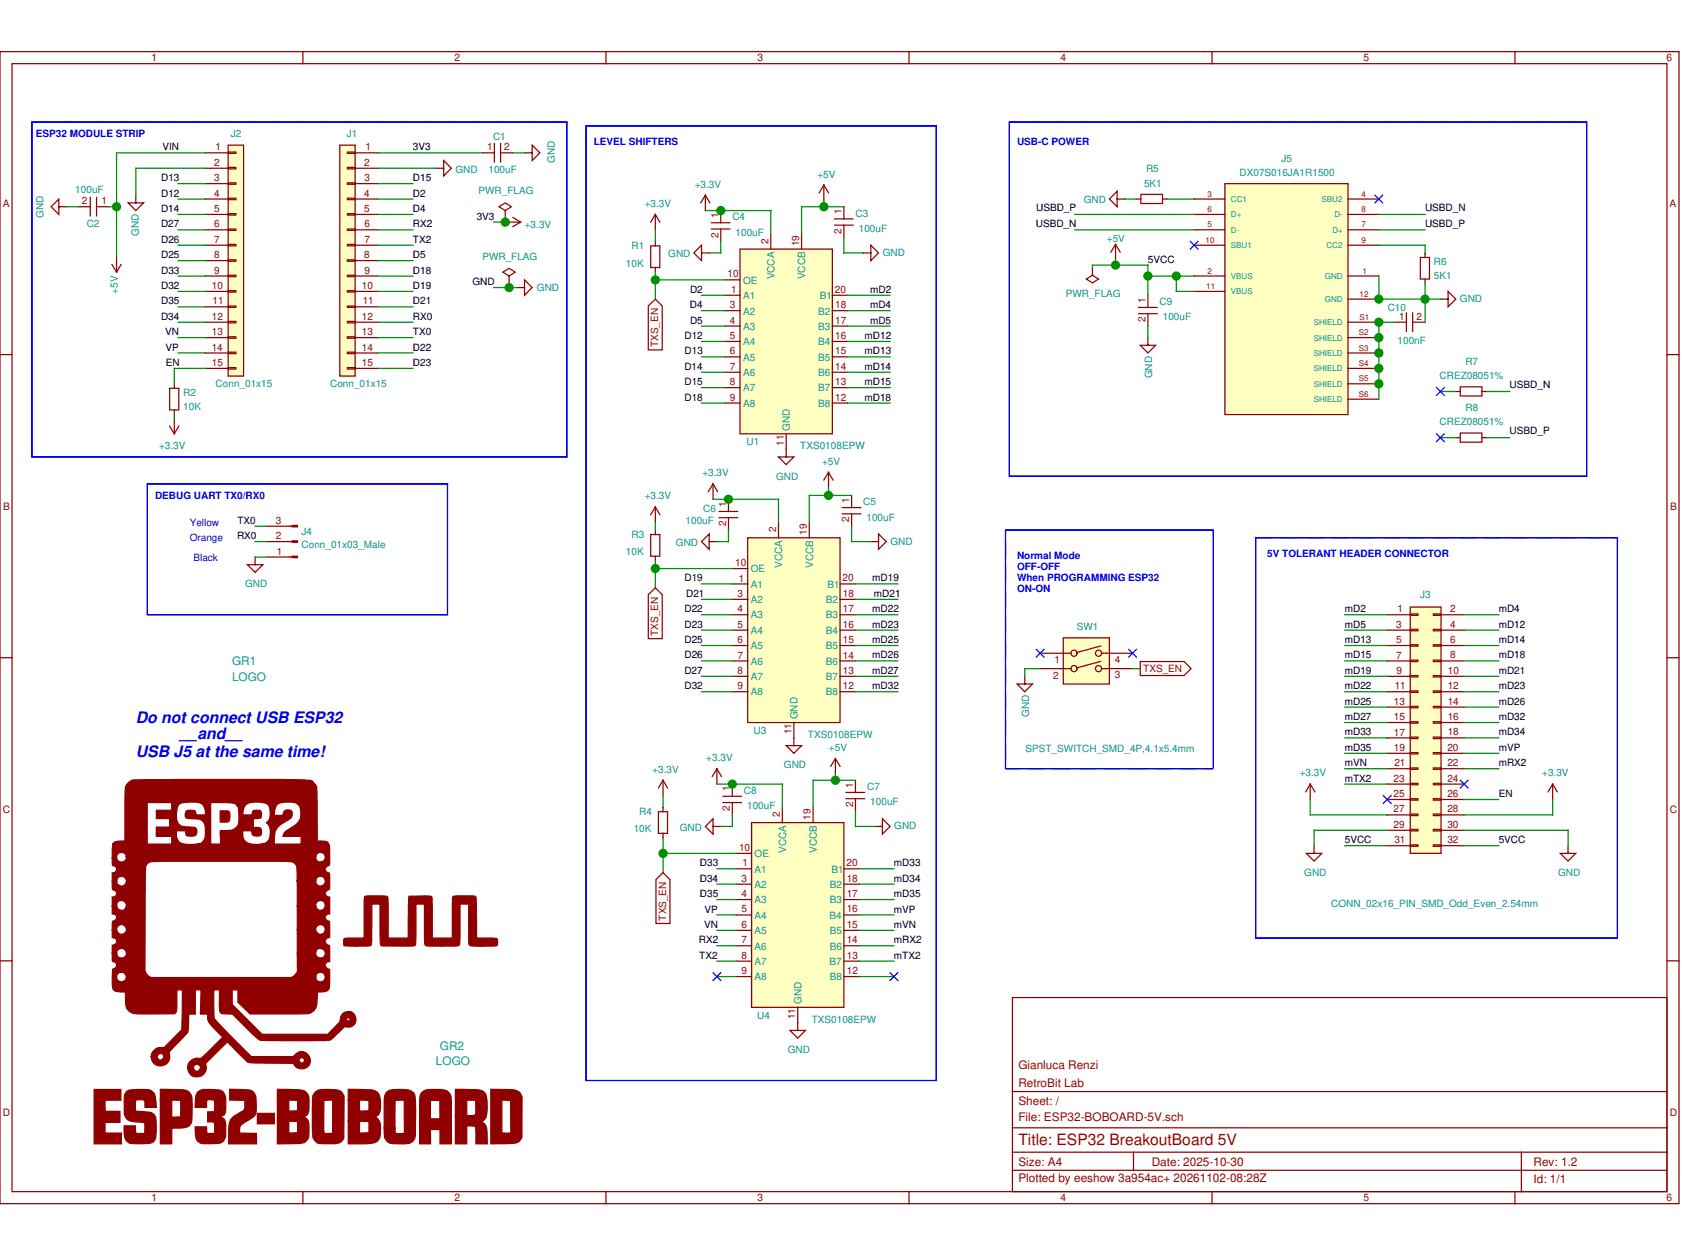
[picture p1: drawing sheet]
EESchema Schematic File Version 4
EELAYER 30 0
EELAYER END
$Descr A4 11693 8268
encoding utf-8
Sheet 1 1
Title "ESP32 BreakoutBoard 5V"
Date "2025-10-30"
Rev "1.2"
Comp "RetroBit Lab"
Comment1 "Gianluca Renzi"
Comment2 ""
Comment3 ""
Comment4 ""
$EndDescr
$Comp
L Logic_LevelTranslator:TXS0108EPW U1
U 1 1
P 5500 2275
F 0 "U1" H 5275 1625 50  0000 C CNN
F 1 "TXS0108EPW" H 5800 1600 50  0000 C CNN
F 2 "Package_SO:TSSOP-20_4.4x6.5mm_P0.65mm" H 5500 1525 50  0001 C CNN
F 3 "www.ti.com/lit/ds/symlink/txs0108e.pdf" H 5500 2175 50  0001 C CNN
F 4 "C17206" H 5500 2275 50  0001 C CNN "LCSC"
	1    5500 2275
	1    0    0    -1  
$EndComp
$Comp
L power:+3.3V #PWR0101
U 1 1
P 4975 1425
F 0 "#PWR0101" H 4975 1275 50  0001 C CNN
F 1 "+3.3V" H 4990 1598 50  0000 C CNN
F 2 "" H 4975 1425 50  0001 C CNN
F 3 "" H 4975 1425 50  0001 C CNN
	1    4975 1425
	1    0    0    -1  
$EndComp
Wire Wire Line
	5400 1575 5400 1425
$Comp
L power:+5V #PWR0102
U 1 1
P 5745 1360
F 0 "#PWR0102" H 5745 1210 50  0001 C CNN
F 1 "+5V" H 5760 1533 50  0000 C CNN
F 2 "" H 5745 1360 50  0001 C CNN
F 3 "" H 5745 1360 50  0001 C CNN
	1    5745 1360
	1    0    0    -1  
$EndComp
Wire Wire Line
	5600 1575 5600 1400
$Comp
L power:GND #PWR0103
U 1 1
P 6000 1700
F 0 "#PWR0103" H 6000 1450 50  0001 C CNN
F 1 "GND" V 6005 1572 50  0000 R CNN
F 2 "" H 6000 1700 50  0001 C CNN
F 3 "" H 6000 1700 50  0001 C CNN
	1    6000 1700
	0    -1   -1   0   
$EndComp
$Comp
L power:GND #PWR0104
U 1 1
P 5000 1700
F 0 "#PWR0104" H 5000 1450 50  0001 C CNN
F 1 "GND" V 5005 1572 50  0000 R CNN
F 2 "" H 5000 1700 50  0001 C CNN
F 3 "" H 5000 1700 50  0001 C CNN
	1    5000 1700
	0    1    1    0   
$EndComp
Wire Wire Line
	5000 1700 5075 1700
Wire Wire Line
	5075 1700 5075 1625
Wire Wire Line
	5875 1600 5875 1700
Wire Wire Line
	5875 1700 6000 1700
$Comp
L power:GND #PWR0105
U 1 1
P 5500 2975
F 0 "#PWR0105" H 5500 2725 50  0001 C CNN
F 1 "GND" H 5505 2802 50  0000 C CNN
F 2 "" H 5500 2975 50  0001 C CNN
F 3 "" H 5500 2975 50  0001 C CNN
	1    5500 2975
	1    0    0    -1  
$EndComp
$Comp
L Logic_LevelTranslator:TXS0108EPW U3
U 1 1
P 5550 4150
F 0 "U3" H 5325 3500 50  0000 C CNN
F 1 "TXS0108EPW" H 5850 3475 50  0000 C CNN
F 2 "Package_SO:TSSOP-20_4.4x6.5mm_P0.65mm" H 5550 3400 50  0001 C CNN
F 3 "www.ti.com/lit/ds/symlink/txs0108e.pdf" H 5550 4050 50  0001 C CNN
F 4 "C17206" H 5550 4150 50  0001 C CNN "LCSC"
	1    5550 4150
	1    0    0    -1  
$EndComp
$Comp
L power:+3.3V #PWR0106
U 1 1
P 5025 3300
F 0 "#PWR0106" H 5025 3150 50  0001 C CNN
F 1 "+3.3V" H 5040 3473 50  0000 C CNN
F 2 "" H 5025 3300 50  0001 C CNN
F 3 "" H 5025 3300 50  0001 C CNN
	1    5025 3300
	1    0    0    -1  
$EndComp
Wire Wire Line
	5450 3450 5450 3300
$Comp
L power:+5V #PWR0107
U 1 1
P 5775 3225
F 0 "#PWR0107" H 5775 3075 50  0001 C CNN
F 1 "+5V" H 5790 3398 50  0000 C CNN
F 2 "" H 5775 3225 50  0001 C CNN
F 3 "" H 5775 3225 50  0001 C CNN
	1    5775 3225
	1    0    0    -1  
$EndComp
Wire Wire Line
	5650 3450 5650 3275
$Comp
L power:GND #PWR0108
U 1 1
P 6050 3575
F 0 "#PWR0108" H 6050 3325 50  0001 C CNN
F 1 "GND" V 6055 3447 50  0000 R CNN
F 2 "" H 6050 3575 50  0001 C CNN
F 3 "" H 6050 3575 50  0001 C CNN
	1    6050 3575
	0    -1   -1   0   
$EndComp
$Comp
L power:GND #PWR0109
U 1 1
P 5050 3575
F 0 "#PWR0109" H 5050 3325 50  0001 C CNN
F 1 "GND" V 5055 3447 50  0000 R CNN
F 2 "" H 5050 3575 50  0001 C CNN
F 3 "" H 5050 3575 50  0001 C CNN
	1    5050 3575
	0    1    1    0   
$EndComp
Wire Wire Line
	5050 3575 5125 3575
Wire Wire Line
	5125 3575 5125 3500
Wire Wire Line
	5925 3475 5925 3575
Wire Wire Line
	5925 3575 6050 3575
$Comp
L power:GND #PWR0110
U 1 1
P 5550 4850
F 0 "#PWR0110" H 5550 4600 50  0001 C CNN
F 1 "GND" H 5555 4677 50  0000 C CNN
F 2 "" H 5550 4850 50  0001 C CNN
F 3 "" H 5550 4850 50  0001 C CNN
	1    5550 4850
	1    0    0    -1  
$EndComp
$Comp
L Logic_LevelTranslator:TXS0108EPW U4
U 1 1
P 5575 6000
F 0 "U4" H 5350 5350 50  0000 C CNN
F 1 "TXS0108EPW" H 5875 5325 50  0000 C CNN
F 2 "Package_SO:TSSOP-20_4.4x6.5mm_P0.65mm" H 5575 5250 50  0001 C CNN
F 3 "www.ti.com/lit/ds/symlink/txs0108e.pdf" H 5575 5900 50  0001 C CNN
F 4 "C17206" H 5575 6000 50  0001 C CNN "LCSC"
	1    5575 6000
	1    0    0    -1  
$EndComp
$Comp
L power:+3.3V #PWR0111
U 1 1
P 5050 5150
F 0 "#PWR0111" H 5050 5000 50  0001 C CNN
F 1 "+3.3V" H 5065 5323 50  0000 C CNN
F 2 "" H 5050 5150 50  0001 C CNN
F 3 "" H 5050 5150 50  0001 C CNN
	1    5050 5150
	1    0    0    -1  
$EndComp
Wire Wire Line
	5475 5300 5475 5150
$Comp
L power:+5V #PWR0112
U 1 1
P 5820 5085
F 0 "#PWR0112" H 5820 4935 50  0001 C CNN
F 1 "+5V" H 5835 5258 50  0000 C CNN
F 2 "" H 5820 5085 50  0001 C CNN
F 3 "" H 5820 5085 50  0001 C CNN
	1    5820 5085
	1    0    0    -1  
$EndComp
Wire Wire Line
	5675 5300 5675 5125
$Comp
L power:GND #PWR0113
U 1 1
P 6075 5425
F 0 "#PWR0113" H 6075 5175 50  0001 C CNN
F 1 "GND" V 6080 5297 50  0000 R CNN
F 2 "" H 6075 5425 50  0001 C CNN
F 3 "" H 6075 5425 50  0001 C CNN
	1    6075 5425
	0    -1   -1   0   
$EndComp
$Comp
L power:GND #PWR0114
U 1 1
P 5075 5425
F 0 "#PWR0114" H 5075 5175 50  0001 C CNN
F 1 "GND" V 5080 5297 50  0000 R CNN
F 2 "" H 5075 5425 50  0001 C CNN
F 3 "" H 5075 5425 50  0001 C CNN
	1    5075 5425
	0    1    1    0   
$EndComp
Wire Wire Line
	5075 5425 5150 5425
Wire Wire Line
	5150 5425 5150 5350
Wire Wire Line
	5950 5425 6075 5425
$Comp
L power:GND #PWR0115
U 1 1
P 5575 6700
F 0 "#PWR0115" H 5575 6450 50  0001 C CNN
F 1 "GND" H 5580 6527 50  0000 C CNN
F 2 "" H 5575 6700 50  0001 C CNN
F 3 "" H 5575 6700 50  0001 C CNN
	1    5575 6700
	1    0    0    -1  
$EndComp
Wire Wire Line
	1150 1400 1100 1400
Wire Wire Line
	900  1400 825  1400
$Comp
L power:GND #PWR0116
U 1 1
P 3800 1050
F 0 "#PWR0116" H 3800 800 50  0001 C CNN
F 1 "GND" H 3805 877 50  0000 C CNN
F 2 "" H 3800 1050 50  0001 C CNN
F 3 "" H 3800 1050 50  0001 C CNN
	1    3800 1050
	0    -1   -1   0   
$EndComp
$Comp
L power:GND #PWR0117
U 1 1
P 825 1400
F 0 "#PWR0117" H 825 1150 50  0001 C CNN
F 1 "GND" H 830 1227 50  0000 C CNN
F 2 "" H 825 1400 50  0001 C CNN
F 3 "" H 825 1400 50  0001 C CNN
	1    825  1400
	0    1    1    0   
$EndComp
$Comp
L power:+3.3V #PWR0118
U 1 1
P 3675 1500
F 0 "#PWR0118" H 3675 1350 50  0001 C CNN
F 1 "+3.3V" V 3690 1628 50  0000 L CNN
F 2 "" H 3675 1500 50  0001 C CNN
F 3 "" H 3675 1500 50  0001 C CNN
	1    3675 1500
	0    1    1    0   
$EndComp
$Comp
L power:+5V #PWR0119
U 1 1
P 1150 1725
F 0 "#PWR0119" H 1150 1575 50  0001 C CNN
F 1 "+5V" V 1165 1853 50  0000 L CNN
F 2 "" H 1150 1725 50  0001 C CNN
F 3 "" H 1150 1725 50  0001 C CNN
	1    1150 1725
	-1   0    0    1   
$EndComp
Wire Wire Line
	1150 1400 1150 1725
Connection ~ 1150 1400
$Comp
L power:+3.3V #PWR0120
U 1 1
P 1525 2775
F 0 "#PWR0120" H 1525 2625 50  0001 C CNN
F 1 "+3.3V" H 1540 2948 50  0000 C CNN
F 2 "" H 1525 2775 50  0001 C CNN
F 3 "" H 1525 2775 50  0001 C CNN
	1    1525 2775
	-1   0    0    1   
$EndComp
$Comp
L Connector_Generic:Conn_01x15 J1
U 1 1
P 2650 1750
F 0 "J1" H 2600 2575 50  0000 L CNN
F 1 "Conn_01x15" H 2400 950 50  0000 L CNN
F 2 "Connector_PinSocket_2.54mm:PinSocket_1x15_P2.54mm_Vertical" H 2650 1750 50  0001 C CNN
F 3 "~" H 2650 1750 50  0001 C CNN
F 4 "" H 2650 1750 50  0001 C CNN "LCSC"
	1    2650 1750
	-1   0    0    -1  
$EndComp
$Comp
L Connector_Generic:Conn_01x15 J2
U 1 1
P 1925 1750
F 0 "J2" H 1925 2575 50  0000 C CNN
F 1 "Conn_01x15" H 1975 950 50  0000 C CNN
F 2 "Connector_PinSocket_2.54mm:PinSocket_1x15_P2.54mm_Vertical" H 1925 1750 50  0001 C CNN
F 3 "~" H 1925 1750 50  0001 C CNN
F 4 "" H 1925 1750 50  0001 C CNN "LCSC"
	1    1925 1750
	1    0    0    -1  
$EndComp
Text Label 3600 1500 2    50   ~ 0
3V3
Wire Wire Line
	1150 1400 1150 1050
Wire Wire Line
	3800 1050 3725 1050
Text Label 3075 1050 0    50   ~ 0
3V3
$Comp
L power:GND #PWR0121
U 1 1
P 3225 1150
F 0 "#PWR0121" H 3225 900 50  0001 C CNN
F 1 "GND" V 3230 1022 50  0000 R CNN
F 2 "" H 3225 1150 50  0001 C CNN
F 3 "" H 3225 1150 50  0001 C CNN
	1    3225 1150
	0    -1   1    0   
$EndComp
Text Label 3075 1250 0    50   ~ 0
D15
Text Label 3075 1350 0    50   ~ 0
D2
Text Label 3075 1450 0    50   ~ 0
D4
Text Label 3075 1550 0    50   ~ 0
RX2
Text Label 3075 1650 0    50   ~ 0
TX2
Text Label 3075 1750 0    50   ~ 0
D5
Text Label 3075 1850 0    50   ~ 0
D18
Wire Wire Line
	3225 1150 2850 1150
Text Label 3075 1950 0    50   ~ 0
D19
Text Label 3075 2050 0    50   ~ 0
D21
Text Label 3075 2150 0    50   ~ 0
RX0
Text Label 3075 2250 0    50   ~ 0
TX0
Text Label 3075 2350 0    50   ~ 0
D22
Text Label 3075 2450 0    50   ~ 0
D23
Text Label 1550 2450 2    50   ~ 0
EN
Text Label 1550 2350 2    50   ~ 0
VP
Text Label 1550 2250 2    50   ~ 0
VN
Text Label 1550 2150 2    50   ~ 0
D34
Text Label 1550 2050 2    50   ~ 0
D35
Text Label 1550 1950 2    50   ~ 0
D32
Text Label 1550 1850 2    50   ~ 0
D33
Text Label 1550 1750 2    50   ~ 0
D25
Text Label 1550 1650 2    50   ~ 0
D26
Text Label 1550 1550 2    50   ~ 0
D27
Text Label 1550 1450 2    50   ~ 0
D14
Text Label 1550 1350 2    50   ~ 0
D12
Text Label 1550 1250 2    50   ~ 0
D13
Text Label 1550 1050 2    50   ~ 0
VIN
$Comp
L power:GND #PWR0122
U 1 1
P 1275 1325
F 0 "#PWR0122" H 1275 1075 50  0001 C CNN
F 1 "GND" V 1280 1197 50  0000 R CNN
F 2 "" H 1275 1325 50  0001 C CNN
F 3 "" H 1275 1325 50  0001 C CNN
	1    1275 1325
	-1   0    0    -1  
$EndComp
Wire Wire Line
	1275 1325 1275 1150
Wire Wire Line
	1725 1250 1550 1250
Wire Wire Line
	1725 1350 1550 1350
Wire Wire Line
	1550 1450 1725 1450
Wire Wire Line
	1725 1550 1550 1550
Wire Wire Line
	1550 1650 1725 1650
Wire Wire Line
	1725 1750 1550 1750
Wire Wire Line
	1550 1850 1725 1850
Wire Wire Line
	1550 1950 1725 1950
Wire Wire Line
	1550 2050 1725 2050
Wire Wire Line
	1550 2150 1725 2150
Wire Wire Line
	1550 2250 1725 2250
Wire Wire Line
	1550 2350 1725 2350
Wire Wire Line
	3075 2450 2850 2450
Wire Wire Line
	3075 2350 2850 2350
Wire Wire Line
	3075 2250 2850 2250
Wire Wire Line
	3075 2150 2850 2150
Wire Wire Line
	3075 2050 2850 2050
Wire Wire Line
	3075 1950 2850 1950
Wire Wire Line
	3075 1850 2850 1850
Wire Wire Line
	3075 1750 2850 1750
Wire Wire Line
	3075 1650 2850 1650
Wire Wire Line
	3075 1550 2850 1550
Wire Wire Line
	3075 1450 2850 1450
Wire Wire Line
	3075 1350 2850 1350
Wire Wire Line
	3075 1250 2850 1250
Text Label 4950 1975 2    50   ~ 0
D2
Text Label 4950 2075 2    50   ~ 0
D4
Text Label 4950 2175 2    50   ~ 0
D5
Text Label 4950 2275 2    50   ~ 0
D12
Text Label 4950 2375 2    50   ~ 0
D13
Text Label 4950 2475 2    50   ~ 0
D14
Text Label 4950 2575 2    50   ~ 0
D15
Text Label 4950 2675 2    50   ~ 0
D18
Text Label 4950 3850 2    50   ~ 0
D19
Text Label 4950 3950 2    50   ~ 0
D21
Text Label 4950 4050 2    50   ~ 0
D22
Text Label 4950 4150 2    50   ~ 0
D23
Text Label 4950 4250 2    50   ~ 0
D25
Text Label 4950 4350 2    50   ~ 0
D26
Text Label 4950 4450 2    50   ~ 0
D27
Text Label 4950 4550 2    50   ~ 0
D32
Text Label 5050 5700 2    50   ~ 0
D33
Text Label 5050 5800 2    50   ~ 0
D34
Text Label 5050 5900 2    50   ~ 0
D35
Text Label 5050 6000 2    50   ~ 0
VP
Text Label 5050 6100 2    50   ~ 0
VN
Text Label 5050 6200 2    50   ~ 0
RX2
Text Label 5050 6300 2    50   ~ 0
TX2
NoConn ~ 5050 6400
$Comp
L power:+3.3V #PWR0123
U 1 1
P 4700 5225
F 0 "#PWR0123" H 4700 5075 50  0001 C CNN
F 1 "+3.3V" H 4715 5398 50  0000 C CNN
F 2 "" H 4700 5225 50  0001 C CNN
F 3 "" H 4700 5225 50  0001 C CNN
	1    4700 5225
	1    0    0    -1  
$EndComp
$Comp
L power:+3.3V #PWR0124
U 1 1
P 4650 3450
F 0 "#PWR0124" H 4650 3300 50  0001 C CNN
F 1 "+3.3V" H 4665 3623 50  0000 C CNN
F 2 "" H 4650 3450 50  0001 C CNN
F 3 "" H 4650 3450 50  0001 C CNN
	1    4650 3450
	1    0    0    -1  
$EndComp
$Comp
L power:+3.3V #PWR0125
U 1 1
P 4650 1550
F 0 "#PWR0125" H 4650 1400 50  0001 C CNN
F 1 "+3.3V" H 4665 1723 50  0000 C CNN
F 2 "" H 4650 1550 50  0001 C CNN
F 3 "" H 4650 1550 50  0001 C CNN
	1    4650 1550
	1    0    0    -1  
$EndComp
Wire Wire Line
	4650 1550 4650 1625
Wire Wire Line
	5100 1875 4650 1875
Wire Wire Line
	4650 1875 4650 1825
Wire Wire Line
	4650 3750 4650 3700
Wire Wire Line
	4650 3750 5150 3750
Wire Wire Line
	4650 3450 4650 3500
Wire Wire Line
	5175 5600 4700 5600
Wire Wire Line
	4700 5600 4700 5500
Wire Wire Line
	4700 5300 4700 5225
Text Label 6175 1975 2    50   ~ 0
mD2
Text Label 6175 2075 2    50   ~ 0
mD4
Text Label 6175 2175 2    50   ~ 0
mD5
Text Label 6175 2275 2    50   ~ 0
mD12
Text Label 6175 2375 2    50   ~ 0
mD13
Text Label 6175 2475 2    50   ~ 0
mD14
Text Label 6175 2575 2    50   ~ 0
mD15
Text Label 6175 2675 2    50   ~ 0
mD18
Wire Wire Line
	5900 1975 6175 1975
Wire Wire Line
	6175 2075 5900 2075
Wire Wire Line
	6175 2175 5900 2175
Wire Wire Line
	6175 2275 5900 2275
Wire Wire Line
	6175 2375 5900 2375
Wire Wire Line
	6175 2475 5900 2475
Wire Wire Line
	6175 2575 5900 2575
Wire Wire Line
	6175 2675 5900 2675
Wire Wire Line
	4950 1975 5100 1975
Wire Wire Line
	4950 2075 5100 2075
Wire Wire Line
	4950 2175 5100 2175
Wire Wire Line
	4950 2275 5100 2275
Wire Wire Line
	4950 2375 5100 2375
Wire Wire Line
	4950 2475 5100 2475
Wire Wire Line
	4950 2575 5100 2575
Wire Wire Line
	4950 2675 5100 2675
Wire Wire Line
	4950 3850 5150 3850
Wire Wire Line
	4950 3950 5150 3950
Wire Wire Line
	4950 4050 5150 4050
Wire Wire Line
	5150 4150 4950 4150
Wire Wire Line
	4950 4250 5150 4250
Wire Wire Line
	5150 4350 4950 4350
Wire Wire Line
	4950 4450 5150 4450
Wire Wire Line
	5150 4550 4950 4550
Wire Wire Line
	5050 5700 5175 5700
Wire Wire Line
	5050 5800 5175 5800
Wire Wire Line
	5050 5900 5175 5900
Wire Wire Line
	5050 6000 5175 6000
Wire Wire Line
	5050 6100 5175 6100
Wire Wire Line
	5050 6200 5175 6200
Wire Wire Line
	5050 6300 5175 6300
Wire Wire Line
	5050 6400 5175 6400
Text Label 6200 5700 0    50   ~ 0
mD33
Text Label 6200 5800 0    50   ~ 0
mD34
Text Label 6200 5900 0    50   ~ 0
mD35
Text Label 6200 6000 0    50   ~ 0
mVP
Text Label 6200 6100 0    50   ~ 0
mVN
Text Label 6200 6200 0    50   ~ 0
mRX2
Text Label 6200 6300 0    50   ~ 0
mTX2
NoConn ~ 6200 6400
Wire Wire Line
	5975 5700 6200 5700
Wire Wire Line
	5975 5800 6200 5800
Wire Wire Line
	5975 5900 6200 5900
Wire Wire Line
	5975 6000 6200 6000
Wire Wire Line
	5975 6100 6200 6100
Wire Wire Line
	5975 6200 6200 6200
Wire Wire Line
	5975 6300 6200 6300
Wire Wire Line
	5975 6400 6200 6400
Text Label 2050 3575 2    50   ~ 0
RX0
Text Label 2050 3475 2    50   ~ 0
TX0
$Comp
L power:GND #PWR0126
U 1 1
P 2050 3675
F 0 "#PWR0126" H 2050 3425 50  0001 C CNN
F 1 "GND" H 2055 3502 50  0000 C CNN
F 2 "" H 2050 3675 50  0001 C CNN
F 3 "" H 2050 3675 50  0001 C CNN
	1    2050 3675
	1    0    0    -1  
$EndComp
$Comp
L Connector:Conn_01x03_Male J4
U 1 1
P 2325 3575
F 0 "J4" H 2297 3507 50  0000 R CNN
F 1 "Conn_01x03_Male" H 2297 3598 50  0000 R CNN
F 2 "Connector_PinHeader_2.54mm:PinHeader_1x03_P2.54mm_Vertical_SMD_Pin1Left" H 2325 3575 50  0001 C CNN
F 3 "~" H 2325 3575 50  0001 C CNN
F 4 "C41417360" H 2325 3575 50  0001 C CNN "LCSC"
	1    2325 3575
	-1   0    0    1   
$EndComp
Text Notes 1625 3475 0    50   ~ 0
Yellow
Text Notes 1625 3575 0    50   ~ 0
Orange
Text Notes 1650 3700 0    50   ~ 0
Black
Wire Wire Line
	2050 3475 2125 3475
Wire Wire Line
	2050 3575 2125 3575
Wire Wire Line
	2050 3675 2125 3675
Text Label 6225 3850 2    50   ~ 0
mD19
Text Label 6225 3950 2    50   ~ 0
mD21
Text Label 6225 4050 2    50   ~ 0
mD22
Text Label 6225 4150 2    50   ~ 0
mD23
Text Label 6225 4250 2    50   ~ 0
mD25
Text Label 6225 4350 2    50   ~ 0
mD26
Text Label 6225 4450 2    50   ~ 0
mD27
Text Label 6225 4550 2    50   ~ 0
mD32
Wire Wire Line
	5950 3850 6225 3850
Wire Wire Line
	6225 3950 5950 3950
Wire Wire Line
	6225 4050 5950 4050
Wire Wire Line
	6225 4150 5950 4150
Wire Wire Line
	6225 4250 5950 4250
Wire Wire Line
	6225 4350 5950 4350
Wire Wire Line
	6225 4450 5950 4450
Wire Wire Line
	6225 4550 5950 4550
Wire Notes Line
	1350 3200 3300 3200
Wire Notes Line
	3300 3200 3300 4050
Wire Notes Line
	1350 3200 1350 4050
Wire Notes Line
	1350 4050 3300 4050
Text Notes 1400 3300 0    50   ~ 10
DEBUG UART TX0/RX0
Text Notes 625  950  0    50   ~ 10
ESP32 MODULE STRIP
Wire Notes Line
	4200 7075 6475 7075
Wire Notes Line
	6475 7075 6475 875 
Wire Notes Line
	6475 875  4200 875 
Wire Notes Line
	4200 875  4200 7075
Text Notes 4250 1000 0    50   ~ 10
LEVEL SHIFTERS
Wire Notes Line
	8550 6150 10900 6150
Wire Notes Line
	10900 6150 10900 3550
Wire Notes Line
	10900 3550 8550 3550
Wire Notes Line
	8550 3550 8550 6150
Text Notes 8625 3675 0    50   ~ 10
5V TOLERANT HEADER CONNECTOR
$Comp
L RetroBitLab:DX07S016JA1R1500 J5
U 1 1
P 8750 2000
F 0 "J5" H 8750 2917 50  0000 C CNN
F 1 "DX07S016JA1R1500" H 8750 2826 50  0000 C CNN
F 2 "RetroBitLab:JAE_DX07S016JA1R1500" H 8300 2900 50  0001 L BNN
F 3 "" H 8750 2000 50  0001 L BNN
F 4 "JAE Electronics" H 7550 2850 50  0001 L BNN "MF"
F 5 "3.31 mm" H 9800 2250 50  0001 L BNN "MAXIMUM_PACKAGE_HEIGHT"
F 6 "None" H 7250 750 50  0001 L BNN "Package"
F 7 "None" H 7250 650 50  0001 L BNN "Price"
F 8 "https://www.snapeda.com/parts/DX07S016JA1R1500/JAE+Electronics/view-part/?ref=eda" H 7250 1050 50  0001 L BNN "Check_prices"
F 9 "Manufacturer Recommendations" H 8250 950 50  0001 L BNN "STANDARD"
F 10 "1" H 9200 3000 50  0001 L BNN "PARTREV"
F 11 "https://www.snapeda.com/parts/DX07S016JA1R1500/JAE+Electronics/view-part/?ref=snap" H 7250 850 50  0001 L BNN "SnapEDA_Link"
F 12 "DX07S016JA1R1500" H 8400 3000 50  0001 L BNN "MP"
F 13 "\\n                        \\n                            USB-C (USB TYPE-C) USB 2.0 Receptacle Connector 24 (16+8 Dummy) Position Surface Mount, Right Angle; Through Hole\\n                        \\n" H 4750 3100 50  0001 L BNN "Description"
F 14 "In Stock" H 7650 2750 50  0001 L BNN "Availability"
F 15 "JAE Industry Ltd." H 9300 2800 50  0001 L BNN "MANUFACTURER"
F 16 "C3197885" H 8750 2000 50  0001 C CNN "LCSC"
	1    8750 2000
	1    0    0    -1  
$EndComp
$Comp
L power:GND #PWR03
U 1 1
P 7700 1350
F 0 "#PWR03" H 7700 1100 50  0001 C CNN
F 1 "GND" V 7705 1222 50  0000 R CNN
F 2 "" H 7700 1350 50  0001 C CNN
F 3 "" H 7700 1350 50  0001 C CNN
	1    7700 1350
	0    1    1    0   
$EndComp
$Comp
L power:GND #PWR05
U 1 1
P 9750 2000
F 0 "#PWR05" H 9750 1750 50  0001 C CNN
F 1 "GND" V 9755 1872 50  0000 R CNN
F 2 "" H 9750 2000 50  0001 C CNN
F 3 "" H 9750 2000 50  0001 C CNN
	1    9750 2000
	0    -1   -1   0   
$EndComp
Wire Wire Line
	9350 1850 9350 2000
Wire Wire Line
	9350 2650 9350 2550
Wire Wire Line
	9350 2550 9350 2450
Connection ~ 9350 2550
Wire Wire Line
	9350 2450 9350 2350
Connection ~ 9350 2450
Wire Wire Line
	9350 2350 9350 2250
Connection ~ 9350 2350
Wire Wire Line
	9350 2250 9350 2150
Connection ~ 9350 2250
Wire Wire Line
	9350 2150 9450 2150
Connection ~ 9350 2150
Wire Wire Line
	9650 2150 9650 2000
Wire Wire Line
	9650 2000 9750 2000
Wire Wire Line
	9650 1700 9650 1650
Wire Wire Line
	9350 1650 9650 1650
Wire Wire Line
	9650 1900 9650 2000
Connection ~ 9650 2000
Wire Wire Line
	9350 2000 9650 2000
Connection ~ 9350 2000
Wire Wire Line
	7700 1350 7775 1350
Wire Wire Line
	7975 1350 8150 1350
NoConn ~ 9350 1350
NoConn ~ 8150 1650
$Comp
L power:+5V #PWR04
U 1 1
P 7640 1745
F 0 "#PWR04" H 7640 1595 50  0001 C CNN
F 1 "+5V" H 7640 1885 50  0000 C CNN
F 2 "" H 7640 1745 50  0001 C CNN
F 3 "" H 7640 1745 50  0001 C CNN
	1    7640 1745
	1    0    0    -1  
$EndComp
Wire Wire Line
	7850 1850 7850 1975
Wire Wire Line
	7850 2175 7850 2250
$Comp
L power:GND #PWR06
U 1 1
P 7850 2250
F 0 "#PWR06" H 7850 2000 50  0001 C CNN
F 1 "GND" V 7855 2122 50  0000 R CNN
F 2 "" H 7850 2250 50  0001 C CNN
F 3 "" H 7850 2250 50  0001 C CNN
	1    7850 2250
	1    0    0    -1  
$EndComp
Text Label 9650 1450 0    50   ~ 0
USBD_N
Text Label 9650 1550 0    50   ~ 0
USBD_P
Text Label 7375 1550 2    50   ~ 0
USBD_N
Text Label 7375 1450 2    50   ~ 0
USBD_P
Wire Wire Line
	9350 1450 9650 1450
Wire Wire Line
	9650 1550 9350 1550
Wire Wire Line
	8150 1450 7375 1450
Wire Wire Line
	8150 1550 7375 1550
Text Label 10200 2600 0    50   ~ 0
USBD_N
Text Label 10200 2900 0    50   ~ 0
USBD_P
Wire Wire Line
	10050 2600 10200 2600
Wire Wire Line
	10050 2900 10200 2900
Wire Wire Line
	9850 2600 9750 2600
Wire Wire Line
	9850 2900 9750 2900
NoConn ~ 9750 2600
NoConn ~ 9750 2900
Wire Notes Line
	10700 850  10700 3150
Wire Notes Line
	10700 3150 6950 3150
Wire Notes Line
	6950 3150 6950 850 
Wire Notes Line
	6950 850  10700 850 
Text Notes 7000 1000 0    50   ~ 10
USB-C POWER
Wire Wire Line
	2850 1050 3525 1050
Wire Wire Line
	3600 1500 3675 1500
Wire Notes Line
	600  850  4075 850 
Wire Wire Line
	1150 1050 1725 1050
Wire Wire Line
	1525 2550 1525 2450
Wire Wire Line
	1525 2450 1725 2450
Wire Wire Line
	1525 2750 1525 2775
Wire Notes Line
	4075 850  4075 3025
Wire Notes Line
	600  3025 4075 3025
Wire Notes Line
	600  850  600  3025
Wire Wire Line
	1275 1150 1725 1150
$Comp
L power:GND #PWR0130
U 1 1
P 3750 1925
F 0 "#PWR0130" H 3750 1675 50  0001 C CNN
F 1 "GND" V 3750 1725 50  0000 C CNN
F 2 "" H 3750 1925 50  0001 C CNN
F 3 "" H 3750 1925 50  0001 C CNN
	1    3750 1925
	0    -1   -1   0   
$EndComp
Text Label 3600 1925 2    50   ~ 0
GND
Wire Wire Line
	3600 1925 3700 1925
$Comp
L RetroBitLab:LOGO GR1
U 1 1
P 1875 4400
F 0 "GR1" H 1900 4453 59  0000 L CNN
F 1 "LOGO" H 1900 4348 59  0000 L CNN
F 2 "Symbol:KiCad-Logo2_5mm_SilkScreen" H 1875 4400 59  0001 C CNN
F 3 "" H 1875 4400 59  0001 C CNN
	1    1875 4400
	1    0    0    -1  
$EndComp
$Comp
L power:PWR_FLAG #FLG0101
U 1 1
P 3675 1475
F 0 "#FLG0101" H 3675 1550 50  0001 C CNN
F 1 "PWR_FLAG" H 3675 1648 50  0000 C CNN
F 2 "" H 3675 1475 50  0001 C CNN
F 3 "~" H 3675 1475 50  0001 C CNN
	1    3675 1475
	1    0    0    -1  
$EndComp
$Comp
L power:PWR_FLAG #FLG0102
U 1 1
P 3700 1900
F 0 "#FLG0102" H 3700 1975 50  0001 C CNN
F 1 "PWR_FLAG" H 3700 2073 50  0000 C CNN
F 2 "" H 3700 1900 50  0001 C CNN
F 3 "~" H 3700 1900 50  0001 C CNN
	1    3700 1900
	1    0    0    -1  
$EndComp
Wire Wire Line
	3675 1475 3675 1500
Connection ~ 3675 1500
Wire Wire Line
	3700 1900 3700 1925
Connection ~ 3700 1925
Wire Wire Line
	3700 1925 3750 1925
Text Notes 1275 4975 0    79   Italic 16
Do not connect USB ESP32\n          __and__\nUSB J5 at the same time!
$Comp
L RetroBitLab:ESP32-BOBOARD-LOGO #G1
U 1 1
P 2375 6400
F 0 "#G1" H 2375 4724 60  0001 C CNN
F 1 "ESP32-BOBOARD-LOGO" H 2375 8076 60  0001 C CNN
F 2 "RetroBitLab:ESP32_BOBOARD_5V" H 2375 6400 50  0001 C CNN
F 3 "" H 2375 6400 50  0001 C CNN
	1    2375 6400
	1    0    0    -1  
$EndComp
Text GLabel 4650 3875 3    50   Input ~ 0
TXS_EN
Wire Wire Line
	4650 3750 4650 3875
Connection ~ 4650 3750
Text GLabel 4650 2000 3    50   Input ~ 0
TXS_EN
Wire Wire Line
	4650 1875 4650 2000
Connection ~ 4650 1875
Text GLabel 4700 5725 3    50   Input ~ 0
TXS_EN
Wire Wire Line
	4700 5600 4700 5725
Connection ~ 4700 5600
Text GLabel 7800 4400 2    50   Output ~ 0
TXS_EN
$Comp
L power:GND #PWR01
U 1 1
P 7050 4450
F 0 "#PWR01" H 7050 4200 50  0001 C CNN
F 1 "GND" V 7055 4322 50  0000 R CNN
F 2 "" H 7050 4450 50  0001 C CNN
F 3 "" H 7050 4450 50  0001 C CNN
	1    7050 4450
	1    0    0    -1  
$EndComp
Wire Wire Line
	7750 4400 7800 4400
Wire Wire Line
	7050 4450 7050 4400
Wire Wire Line
	7050 4400 7150 4400
NoConn ~ 7750 4300
NoConn ~ 7150 4300
Text Notes 7000 3900 0    50   ~ 10
Normal Mode\nOFF-OFF\nWhen PROGRAMMING ESP32\nON-ON
Wire Notes Line
	8275 3500 6925 3500
$Comp
L RetroBitLab:SPST_SWITCH_SMD_4P,4.1x5.4mm SW1
U 1 1
P 7450 4400
F 0 "SW1" H 7450 4675 50  0000 C CNN
F 1 "SPST_SWITCH_SMD_4P,4.1x5.4mm" H 7600 3875 50  0000 C CNN
F 2 "RetroBitLab:SW_DIP_SPSTx02_DSHP02TS-S" H 7450 4400 50  0001 C CNN
F 3 "https://lcsc.com/datasheet/lcsc_datasheet_2110151630_XKB-Connection-DSHP02TS-S_C319052.pdf" H 7450 4400 50  0001 C CNN
F 4 "C319052" H 7450 4400 50  0001 C CNN "LCSC"
	1    7450 4400
	1    0    0    -1  
$EndComp
Wire Notes Line
	6925 5050 8275 5050
Wire Notes Line
	8275 3500 8275 5050
Wire Notes Line
	6925 3500 6925 5050
$Comp
L RetroBitLab:LOGO GR2
U 1 1
P 3050 6900
F 0 "GR2" H 3250 6950 59  0000 L CNN
F 1 "LOGO" H 3225 6850 59  0000 L CNN
F 2 "RetroBitLab:ESP32_BOBOARD_5V_21.7mmx21.7mm" H 3050 6900 59  0001 C CNN
F 3 "" H 3050 6900 59  0001 C CNN
	1    3050 6900
	1    0    0    -1  
$EndComp
Wire Wire Line
	5650 3275 5775 3275
Wire Wire Line
	5675 5125 5820 5125
Wire Wire Line
	5950 5325 5950 5425
Wire Wire Line
	5600 1400 5745 1400
Wire Wire Line
	8150 1850 8035 1850
Wire Wire Line
	8035 1850 8035 1950
Wire Wire Line
	8035 1950 8150 1950
Wire Wire Line
	8035 1850 7850 1850
Connection ~ 8035 1850
Connection ~ 7850 1850
Wire Wire Line
	5775 3225 5775 3275
Connection ~ 5775 3275
Wire Wire Line
	5775 3275 5925 3275
Wire Wire Line
	5820 5085 5820 5125
Connection ~ 5820 5125
Wire Wire Line
	5820 5125 5950 5125
Wire Wire Line
	5745 1360 5745 1400
Connection ~ 5745 1400
Wire Wire Line
	5745 1400 5875 1400
$Comp
L CCAP0805:100uF C1
U 1 1
P 3625 1050
F 0 "C1" V 3735 1045 50  0000 C CNN
F 1 "100uF" V 3515 1020 50  0000 C CNN
F 2 "Capacitor_SMD:C_0805_2012Metric_Pad1.18x1.45mm_HandSolder" H 3625 1050 50  0001 C CNN
F 3 "https://www.lcsc.com/datasheet/C141660.pdf" H 3625 1050 50  0001 C CNN
F 4 "C141660" H 3625 1050 50  0001 C CNN "LCSC"
	1    3625 1050
	0    -1   -1   0   
$EndComp
$Comp
L CCAP0805:100uF C2
U 1 1
P 1000 1400
F 0 "C2" V 1110 1395 50  0000 C CNN
F 1 "100uF" V 890 1370 50  0000 C CNN
F 2 "Capacitor_SMD:C_0805_2012Metric_Pad1.18x1.45mm_HandSolder" H 1000 1400 50  0001 C CNN
F 3 "https://www.lcsc.com/datasheet/C141660.pdf" H 1000 1400 50  0001 C CNN
F 4 "C141660" H 1000 1400 50  0001 C CNN "LCSC"
	1    1000 1400
	0    1    1    0   
$EndComp
$Comp
L CCAP0805:100uF C3
U 1 1
P 5875 1500
F 0 "C3" H 5990 1560 50  0000 C CNN
F 1 "100uF" H 6060 1460 50  0000 C CNN
F 2 "Capacitor_SMD:C_0805_2012Metric_Pad1.18x1.45mm_HandSolder" H 5875 1500 50  0001 C CNN
F 3 "https://www.lcsc.com/datasheet/C141660.pdf" H 5875 1500 50  0001 C CNN
F 4 "C141660" H 5875 1500 50  0001 C CNN "LCSC"
	1    5875 1500
	1    0    0    -1  
$EndComp
Wire Wire Line
	4975 1425 5075 1425
$Comp
L CCAP0805:100uF C4
U 1 1
P 5075 1525
F 0 "C4" H 5190 1585 50  0000 C CNN
F 1 "100uF" H 5260 1485 50  0000 C CNN
F 2 "Capacitor_SMD:C_0805_2012Metric_Pad1.18x1.45mm_HandSolder" H 5075 1525 50  0001 C CNN
F 3 "https://www.lcsc.com/datasheet/C141660.pdf" H 5075 1525 50  0001 C CNN
F 4 "C141660" H 5075 1525 50  0001 C CNN "LCSC"
	1    5075 1525
	1    0    0    -1  
$EndComp
Connection ~ 5075 1425
Wire Wire Line
	5075 1425 5400 1425
$Comp
L CCAP0805:100uF C5
U 1 1
P 5925 3375
F 0 "C5" H 6040 3435 50  0000 C CNN
F 1 "100uF" H 6110 3335 50  0000 C CNN
F 2 "Capacitor_SMD:C_0805_2012Metric_Pad1.18x1.45mm_HandSolder" H 5925 3375 50  0001 C CNN
F 3 "https://www.lcsc.com/datasheet/C141660.pdf" H 5925 3375 50  0001 C CNN
F 4 "C141660" H 5925 3375 50  0001 C CNN "LCSC"
	1    5925 3375
	1    0    0    -1  
$EndComp
$Comp
L CCAP0805:100uF C6
U 1 1
P 5125 3400
F 0 "C6" H 5000 3440 50  0000 C CNN
F 1 "100uF" H 4935 3365 50  0000 C CNN
F 2 "Capacitor_SMD:C_0805_2012Metric_Pad1.18x1.45mm_HandSolder" H 5125 3400 50  0001 C CNN
F 3 "https://www.lcsc.com/datasheet/C141660.pdf" H 5125 3400 50  0001 C CNN
F 4 "C141660" H 5125 3400 50  0001 C CNN "LCSC"
	1    5125 3400
	1    0    0    -1  
$EndComp
Wire Wire Line
	5025 3300 5125 3300
Connection ~ 5125 3300
Wire Wire Line
	5125 3300 5450 3300
Wire Wire Line
	5050 5150 5150 5150
$Comp
L CCAP0805:100uF C7
U 1 1
P 5950 5225
F 0 "C7" H 6065 5285 50  0000 C CNN
F 1 "100uF" H 6135 5185 50  0000 C CNN
F 2 "Capacitor_SMD:C_0805_2012Metric_Pad1.18x1.45mm_HandSolder" H 5950 5225 50  0001 C CNN
F 3 "https://www.lcsc.com/datasheet/C141660.pdf" H 5950 5225 50  0001 C CNN
F 4 "C141660" H 5950 5225 50  0001 C CNN "LCSC"
	1    5950 5225
	1    0    0    -1  
$EndComp
$Comp
L CCAP0805:100uF C8
U 1 1
P 5150 5250
F 0 "C8" H 5265 5310 50  0000 C CNN
F 1 "100uF" H 5335 5210 50  0000 C CNN
F 2 "Capacitor_SMD:C_0805_2012Metric_Pad1.18x1.45mm_HandSolder" H 5150 5250 50  0001 C CNN
F 3 "https://www.lcsc.com/datasheet/C141660.pdf" H 5150 5250 50  0001 C CNN
F 4 "C141660" H 5150 5250 50  0001 C CNN "LCSC"
	1    5150 5250
	1    0    0    -1  
$EndComp
Connection ~ 5150 5150
Wire Wire Line
	5150 5150 5475 5150
$Comp
L CRES0805:5K1 R5
U 1 1
P 7880 1350
F 0 "R5" V 7684 1345 50  0000 C CNN
F 1 "5K1" V 7775 1345 50  0000 C CNN
F 2 "Resistor_SMD:R_0805_2012Metric_Pad1.20x1.40mm_HandSolder" H 7880 1350 50  0001 C CNN
F 3 "https://www.lcsc.com/datasheet/C27834.pdf" H 7880 1350 50  0001 C CNN
F 4 "C27834" H 7880 1350 50  0001 C CNN "LCSC"
	1    7880 1350
	0    1    1    0   
$EndComp
$Comp
L CRES0805:5K1 R6
U 1 1
P 9650 1805
F 0 "R6" H 9591 1754 50  0000 R CNN
F 1 "5K1" H 9591 1845 50  0000 R CNN
F 2 "Resistor_SMD:R_0805_2012Metric_Pad1.20x1.40mm_HandSolder" H 9650 1805 50  0001 C CNN
F 3 "https://www.lcsc.com/datasheet/C27834.pdf" H 9650 1805 50  0001 C CNN
F 4 "C27834" H 9650 1805 50  0001 C CNN "LCSC"
	1    9650 1805
	-1   0    0    1   
$EndComp
$Comp
L CCAP0805:100nF C10
U 1 1
P 9550 2150
F 0 "C10" V 9645 2235 50  0000 C CNN
F 1 "100nF" V 9435 2140 50  0000 C CNN
F 2 "Capacitor_SMD:C_0805_2012Metric_Pad1.18x1.45mm_HandSolder" H 9550 2150 50  0001 C CNN
F 3 "https://www.lcsc.com/datasheet/C840116.pdf" H 9550 2150 50  0001 C CNN
F 4 "C840116" H 9550 2150 50  0001 C CNN "LCSC"
	1    9550 2150
	0    -1   -1   0   
$EndComp
$Comp
L CCAP0805:100uF C9
U 1 1
P 7850 2075
F 0 "C9" H 7965 2135 50  0000 C CNN
F 1 "100uF" H 8035 2035 50  0000 C CNN
F 2 "Capacitor_SMD:C_0805_2012Metric_Pad1.18x1.45mm_HandSolder" H 7850 2075 50  0001 C CNN
F 3 "https://www.lcsc.com/datasheet/C141660.pdf" H 7850 2075 50  0001 C CNN
F 4 "C141660" H 7850 2075 50  0001 C CNN "LCSC"
	1    7850 2075
	1    0    0    -1  
$EndComp
$Comp
L CRES0805:CREZ08051% R8
U 1 1
P 9955 2900
F 0 "R8" V 9759 2895 50  0000 C CNN
F 1 "CREZ08051%" V 9850 2895 50  0000 C CNN
F 2 "Resistor_SMD:R_0805_2012Metric_Pad1.20x1.40mm_HandSolder" H 9955 2900 50  0001 C CNN
F 3 "" H 9955 2900 50  0001 C CNN
F 4 "C328378" H 9955 2900 50  0001 C CNN "LCSC"
	1    9955 2900
	0    1    1    0   
$EndComp
$Comp
L CRES0805:CREZ08051% R7
U 1 1
P 9955 2600
F 0 "R7" V 9759 2595 50  0000 C CNN
F 1 "CREZ08051%" V 9850 2595 50  0000 C CNN
F 2 "Resistor_SMD:R_0805_2012Metric_Pad1.20x1.40mm_HandSolder" H 9955 2600 50  0001 C CNN
F 3 "" H 9955 2600 50  0001 C CNN
F 4 "C328378" H 9955 2600 50  0001 C CNN "LCSC"
	1    9955 2600
	0    1    1    0   
$EndComp
$Comp
L CRES0805:10K R2
U 1 1
P 1525 2645
F 0 "R2" H 1584 2686 50  0000 L CNN
F 1 "10K" H 1584 2595 50  0000 L CNN
F 2 "Resistor_SMD:R_0805_2012Metric_Pad1.20x1.40mm_HandSolder" H 1525 2645 50  0001 C CNN
F 3 "https://lcsc.com/datasheet/lcsc_datasheet_2506161110_YAGEO-RC0805FR-0710KL_C84376.pdf" H 1525 2645 50  0001 C CNN
F 4 "C84376" H 1525 2645 50  0001 C CNN "LCSC"
	1    1525 2645
	1    0    0    -1  
$EndComp
$Comp
L CRES0805:10K R1
U 1 1
P 4650 1730
F 0 "R1" H 4805 1650 50  0000 R CNN
F 1 "10K" H 4840 1765 50  0000 R CNN
F 2 "Resistor_SMD:R_0805_2012Metric_Pad1.20x1.40mm_HandSolder" H 4650 1730 50  0001 C CNN
F 3 "https://lcsc.com/datasheet/lcsc_datasheet_2506161110_YAGEO-RC0805FR-0710KL_C84376.pdf" H 4650 1730 50  0001 C CNN
F 4 "C84376" H 4650 1730 50  0001 C CNN "LCSC"
	1    4650 1730
	-1   0    0    1   
$EndComp
$Comp
L CRES0805:10K R3
U 1 1
P 4650 3605
F 0 "R3" H 4805 3525 50  0000 R CNN
F 1 "10K" H 4840 3640 50  0000 R CNN
F 2 "Resistor_SMD:R_0805_2012Metric_Pad1.20x1.40mm_HandSolder" H 4650 3605 50  0001 C CNN
F 3 "https://lcsc.com/datasheet/lcsc_datasheet_2506161110_YAGEO-RC0805FR-0710KL_C84376.pdf" H 4650 3605 50  0001 C CNN
F 4 "C84376" H 4650 3605 50  0001 C CNN "LCSC"
	1    4650 3605
	-1   0    0    1   
$EndComp
$Comp
L CRES0805:10K R4
U 1 1
P 4700 5405
F 0 "R4" H 4855 5325 50  0000 R CNN
F 1 "10K" H 4890 5440 50  0000 R CNN
F 2 "Resistor_SMD:R_0805_2012Metric_Pad1.20x1.40mm_HandSolder" H 4700 5405 50  0001 C CNN
F 3 "https://lcsc.com/datasheet/lcsc_datasheet_2506161110_YAGEO-RC0805FR-0710KL_C84376.pdf" H 4700 5405 50  0001 C CNN
F 4 "C84376" H 4700 5405 50  0001 C CNN "LCSC"
	1    4700 5405
	-1   0    0    1   
$EndComp
Wire Wire Line
	7850 1780 7850 1850
$Comp
L power:PWR_FLAG #FLG0103
U 1 1
P 7490 1795
F 0 "#FLG0103" H 7490 1870 50  0001 C CNN
F 1 "PWR_FLAG" H 7490 1968 50  0000 C CNN
F 2 "" H 7490 1795 50  0001 C CNN
F 3 "~" H 7490 1795 50  0001 C CNN
	1    7490 1795
	-1   0    0    1   
$EndComp
Wire Wire Line
	7490 1795 7490 1780
Wire Wire Line
	7490 1780 7640 1780
Wire Wire Line
	7640 1745 7640 1780
Connection ~ 7640 1780
Wire Wire Line
	7640 1780 7850 1780
Text Label 7850 1780 0    50   ~ 0
5VCC
$Comp
L RetroBitLab:CONN_02x16_PIN_SMD_Odd_Even_2.54mm J3
U 1 1
P 9605 4750
F 0 "J3" H 9650 5585 50  0000 C CNN
F 1 "CONN_02x16_PIN_SMD_Odd_Even_2.54mm" H 9710 3570 50  0000 C CNN
F 2 "Connector_PinHeader_2.54mm:PinHeader_2x16_P2.54mm_Vertical_SMD" H 9605 4750 50  0001 C CNN
F 3 "" H 9605 4750 50  0001 C CNN
F 4 "C6332241" H 9605 4750 50  0001 C CNN "LCSC"
	1    9605 4750
	1    0    0    -1  
$EndComp
Wire Wire Line
	9405 4050 9130 4050
Text Label 9130 4050 0    50   ~ 0
mD2
Wire Wire Line
	9905 4050 10130 4050
Text Label 10130 4050 0    50   ~ 0
mD4
Wire Wire Line
	9405 4150 9130 4150
Text Label 9130 4150 0    50   ~ 0
mD5
Wire Wire Line
	9905 4150 10130 4150
Text Label 10130 4150 0    50   ~ 0
mD12
Wire Wire Line
	9405 4250 9130 4250
Text Label 9130 4250 0    50   ~ 0
mD13
Wire Wire Line
	9905 4250 10130 4250
Text Label 10130 4250 0    50   ~ 0
mD14
Wire Wire Line
	9405 4350 9130 4350
Text Label 9130 4350 0    50   ~ 0
mD15
Wire Wire Line
	9905 4350 10130 4350
Text Label 10130 4350 0    50   ~ 0
mD18
Wire Wire Line
	9405 4450 9130 4450
Text Label 9130 4450 0    50   ~ 0
mD19
Wire Wire Line
	9905 4450 10130 4450
Text Label 10130 4450 0    50   ~ 0
mD21
Wire Wire Line
	9405 4550 9130 4550
Text Label 9130 4550 0    50   ~ 0
mD22
Wire Wire Line
	9905 4550 10130 4550
Text Label 10130 4550 0    50   ~ 0
mD23
Wire Wire Line
	9405 4650 9130 4650
Text Label 9130 4650 0    50   ~ 0
mD25
Wire Wire Line
	9905 4650 10130 4650
Text Label 10130 4650 0    50   ~ 0
mD26
Wire Wire Line
	9405 4750 9130 4750
Text Label 9130 4750 0    50   ~ 0
mD27
Wire Wire Line
	9905 4750 10130 4750
Text Label 10130 4750 0    50   ~ 0
mD32
Wire Wire Line
	9405 4850 9130 4850
Text Label 9130 4850 0    50   ~ 0
mD33
Wire Wire Line
	9905 4850 10130 4850
Text Label 10130 4850 0    50   ~ 0
mD34
Wire Wire Line
	9405 4950 9130 4950
Text Label 9130 4950 0    50   ~ 0
mD35
Wire Wire Line
	9905 4950 10130 4950
Text Label 10130 4950 0    50   ~ 0
mVP
Wire Wire Line
	9405 5050 9130 5050
Text Label 9130 5050 0    50   ~ 0
mVN
Wire Wire Line
	9905 5050 10130 5050
Text Label 10130 5050 0    50   ~ 0
mRX2
Wire Wire Line
	9405 5150 9130 5150
Text Label 9130 5150 0    50   ~ 0
mTX2
NoConn ~ 9905 5150
NoConn ~ 9405 5250
Wire Wire Line
	9905 5250 10130 5250
Text Label 10130 5250 0    50   ~ 0
EN
Wire Wire Line
	9405 5350 8905 5350
Wire Wire Line
	8905 5350 8905 5250
$Comp
L power:+3.3V #PWR0127
U 1 1
P 8905 5250
F 0 "#PWR0127" H 8905 5100 50  0001 C CNN
F 1 "+3.3V" H 8920 5423 50  0000 C CNN
F 2 "" H 8905 5250 50  0001 C CNN
F 3 "" H 8905 5250 50  0001 C CNN
	1    8905 5250
	1    0    0    -1  
$EndComp
Wire Wire Line
	9905 5350 10480 5350
Wire Wire Line
	10480 5350 10480 5250
$Comp
L power:+3.3V #PWR0129
U 1 1
P 10480 5250
F 0 "#PWR0129" H 10480 5100 50  0001 C CNN
F 1 "+3.3V" H 10495 5423 50  0000 C CNN
F 2 "" H 10480 5250 50  0001 C CNN
F 3 "" H 10480 5250 50  0001 C CNN
	1    10480 5250
	1    0    0    -1  
$EndComp
Wire Wire Line
	9405 5450 8930 5450
Wire Wire Line
	8930 5450 8930 5550
$Comp
L power:GND #PWR0131
U 1 1
P 8930 5550
F 0 "#PWR0131" H 8930 5300 50  0001 C CNN
F 1 "GND" H 8935 5377 50  0000 C CNN
F 2 "" H 8930 5550 50  0001 C CNN
F 3 "" H 8930 5550 50  0001 C CNN
	1    8930 5550
	1    0    0    -1  
$EndComp
Wire Wire Line
	9905 5450 10580 5450
Wire Wire Line
	10580 5450 10580 5550
$Comp
L power:GND #PWR0128
U 1 1
P 10580 5550
F 0 "#PWR0128" H 10580 5300 50  0001 C CNN
F 1 "GND" H 10585 5377 50  0000 C CNN
F 2 "" H 10580 5550 50  0001 C CNN
F 3 "" H 10580 5550 50  0001 C CNN
	1    10580 5550
	1    0    0    -1  
$EndComp
Wire Wire Line
	9405 5550 9130 5550
Text Label 9130 5550 0    50   ~ 0
5VCC
Wire Wire Line
	9905 5550 10130 5550
Text Label 10130 5550 0    50   ~ 0
5VCC
$EndSCHEMATC
